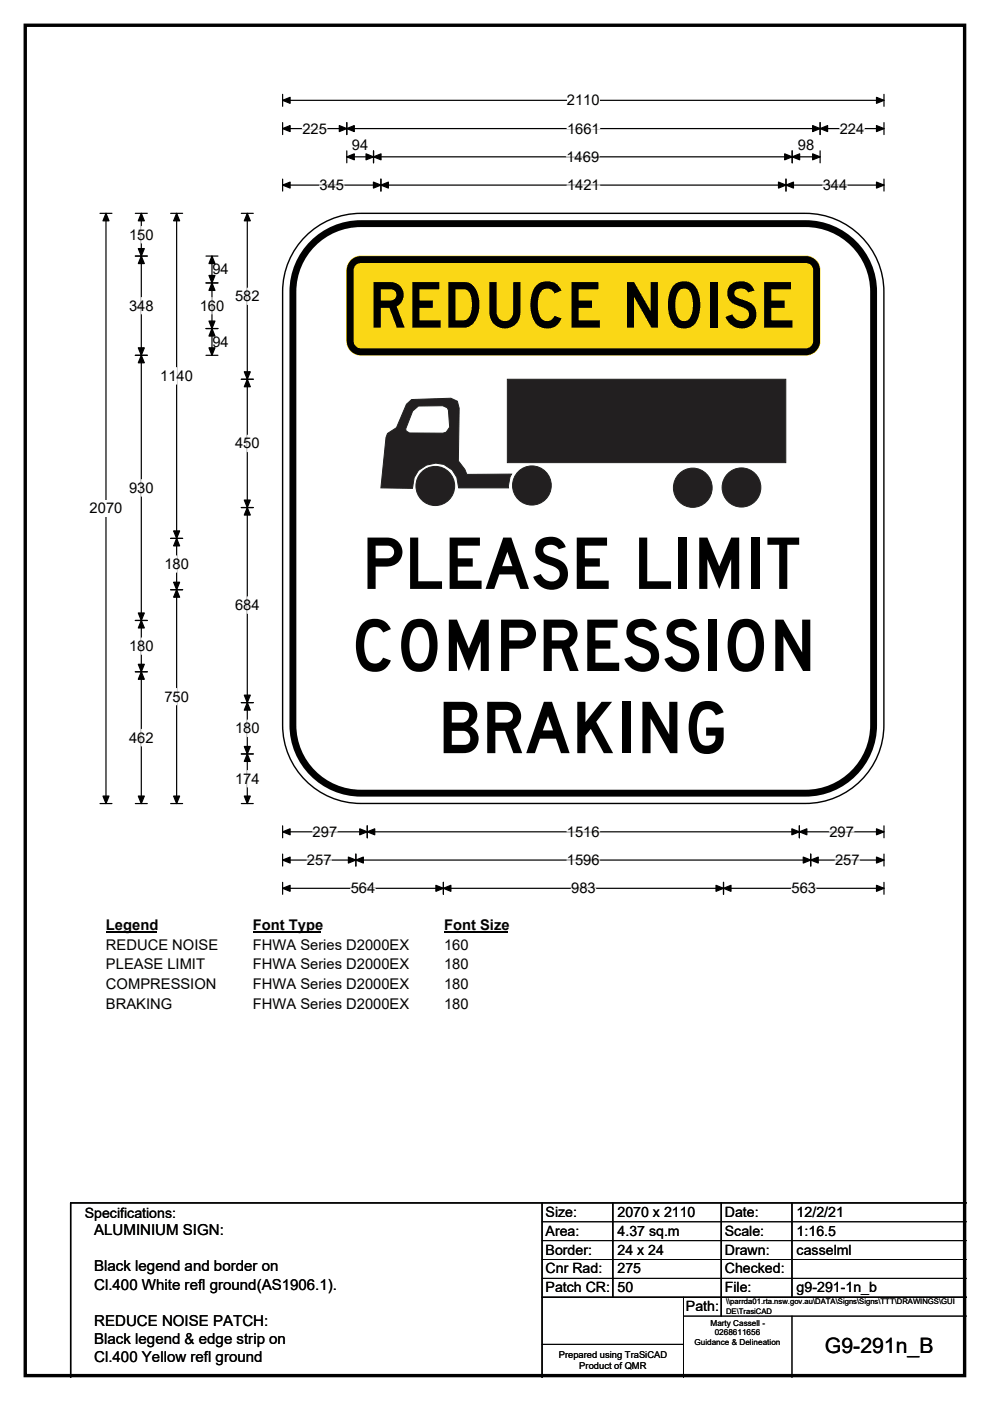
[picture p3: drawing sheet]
<svg xmlns="http://www.w3.org/2000/svg" width="210mm" height="297mm" viewBox="0 0 210 297" stroke-linecap="round" stroke-linejoin="round" font-family="sans-serif">
<path d="M5.4 5.4h199.2v286.3h-199.2z" fill="none" stroke="#000" stroke-width=".72"/>
<path d="M59.9 21.3h127.6M59.9 20v2.5M187.5 20v2.5" fill="none" stroke="#000" stroke-width=".25"/>
<path d="M59.9 21.3l1.6-.7v1.3zM185.9 20.6l1.6 .7-1.6 .6z" fill="#000" stroke="#000" stroke-width=".25"/>
<path d="M120.2 19.5h7v3.5h-7z" fill="#fff"/>
<g fill="none" stroke="#000" stroke-width=".25">
<path d="M59.9 27.3h127.6M59.9 26v2.5M59.9 38v2.5M59.9 39.2h127.6M73.6 26v2.5M73.6 32v2.5M73.6 33.3h100.3M79.2 32v2.5M80.8 38v2.5M166.7 38v2.5M168 32v2.5M173.9 26v2.5"/>
<path d="M173.9 32v2.5M187.5 26v2.5M187.5 38v2.5M21.2 45.2h2.5M22.5 45.2v125.2M21.2 170.4h2.5M59.9 175.1v2.5M59.9 176.4h127.6M77.9 175.1v2.5M169.5 175.1v2.5M187.5 175.1v2.5M59.9 181.1v2.5"/>
<path d="M59.9 187.1v2.5M59.9 182.4h127.6M59.9 188.3h127.6M75.5 181.1v2.5M94 187.1v2.5M153.5 187.1v2.5M172 181.1v2.5M187.5 181.1v2.5M187.5 187.1v2.5"/>
</g>
<g fill="#000" stroke="#000" stroke-width=".25">
<path d="M59.9 27.3l1.6-.7v1.3zM59.9 39.2l1.6-.6v1.3zM73.6 27.3l1.5-.7v1.3zM72 26.6l1.6 .7-1.6 .6zM73.6 33.3l1.5-.7v1.3zM79.2 33.3l1.6-.7v1.3zM77.6 32.6l1.6 .7-1.6 .6zM80.8 39.2l1.6-.6v1.3zM79.2 38.6l1.6 .6-1.6 .7zM165.1 38.6l1.6 .6-1.6 .7zM166.7 39.2l1.6-.6v1.3zM166.4 32.6l1.6 .7-1.6 .6z"/>
<path d="M168 33.3l1.6-.7v1.3zM172.4 26.6l1.5 .7-1.5 .6zM173.9 27.3l1.6-.7v1.3zM172.4 32.6l1.5 .7-1.5 .6zM185.9 26.6l1.6 .7-1.6 .6zM185.9 38.6l1.6 .6-1.6 .7zM22.5 45.2l.6 1.6h-1.3zM21.8 168.8h1.3l-.6 1.6zM59.9 176.4l1.6-.7v1.3zM77.9 176.4l1.6-.7v1.3zM76.3 175.7l1.6 .7-1.6 .6zM168 175.7l1.5 .7-1.5 .6z"/>
<path d="M169.5 176.4l1.6-.7v1.3zM185.9 175.7l1.6 .7-1.6 .6zM59.9 182.4l1.6-.7v1.3zM59.9 188.3l1.6-.6v1.3zM75.5 182.4l1.6-.7v1.3zM73.9 181.7l1.6 .7-1.6 .6zM94 188.3l1.6-.6v1.3zM92.5 187.7l1.5 .6-1.5 .7zM151.9 187.7l1.6 .6-1.6 .7zM153.5 188.3l1.5-.6v1.3zM170.4 181.7l1.6 .7-1.6 .6zM172 182.4l1.5-.7v1.3z"/>
<path d="M185.9 181.7l1.6 .7-1.6 .6zM185.9 187.7l1.6 .6-1.6 .7z"/>
</g>
<g fill="none" stroke="#fff" stroke-width=".25">
<path d="M64.1 27.3h5.2M67.8 39.2h5.2M120.1 33.3h7M120.3 27.3h6.9M120.3 39.2h6.9M174.5 39.2h5.2M178.1 27.3h5.2M66.3 176.4h5.2M120.2 176.4h7M175.9 176.4h5.2M65.1 182.4h5.2M74.4 188.3h5.2"/>
<path d="M120.2 182.4h7M121.2 188.3h5.2M167.9 188.3h5.2M177.1 182.4h5.2"/>
</g>
<path d="M19 106.1h7v3.5h-7z" fill="#fff"/>
<g fill="none" stroke="#000" stroke-width=".25">
<path d="M28.7 54.3h2.5M28.7 45.2h2.5M30 45.2v125.2M36.2 45.2h2.5M37.5 45.2v125.2M43.7 54.3h2.5M43.7 60h2.5M45 54.3v21M51.2 45.2h2.5M52.5 45.2v125.2M28.7 75.3h2.5M43.7 75.3h2.5"/>
<path d="M43.7 69.7h2.5M51.2 80.4h2.5M36.2 114.2h2.5M51.2 107.6h2.5M28.7 131.6h2.5M36.2 125h2.5M28.7 142.4h2.5M51.2 149h2.5M51.2 159.9h2.5M28.7 170.4h2.5M36.2 170.4h2.5M51.2 170.4h2.5"/>
</g>
<g fill="#000" stroke="#000" stroke-width=".25">
<path d="M30 54.3l.6 1.6h-1.3zM30 45.2l.6 1.6h-1.3zM29.3 52.7h1.3l-.6 1.6zM37.5 45.2l.6 1.6h-1.3zM45 60l.6 1.6h-1.3zM45 54.3l.6 1.6h-1.3zM44.3 58.4h1.3l-.6 1.6zM52.5 45.2l.6 1.6h-1.3zM29.3 73.7h1.3l-.6 1.6zM30 75.3l.6 1.6h-1.3zM44.3 68.1h1.3l-.6 1.6zM45 69.7l.6 1.5h-1.3z"/>
<path d="M44.3 73.7h1.3l-.6 1.6zM52.5 80.4l.6 1.6h-1.3zM51.8 78.8h1.3l-.6 1.6zM37.5 114.2l.6 1.5h-1.3zM36.8 112.6h1.3l-.6 1.6zM51.8 106h1.3l-.6 1.6zM52.5 107.6l.6 1.6h-1.3zM29.3 130h1.3l-.6 1.6zM30 131.6l.6 1.5h-1.3zM36.8 123.4h1.3l-.6 1.6zM37.5 125l.6 1.6h-1.3zM29.3 140.8h1.3l-.6 1.6z"/>
<path d="M30 142.4l.6 1.6h-1.3zM51.8 147.4h1.3l-.6 1.6zM52.5 149l.6 1.6h-1.3zM51.8 158.3h1.3l-.6 1.6zM52.5 159.9l.6 1.5h-1.3zM29.3 168.8h1.3l-.6 1.6zM36.8 168.8h1.3l-.6 1.6zM51.8 168.8h1.3l-.6 1.6z"/>
</g>
<g fill="none" stroke="#fff" stroke-width=".25">
<path d="M30 48v3.5M30 63.1v3.4M37.5 77.9v3.5M45 63.1v3.5M52.5 61.1v3.5M52.5 92.3v3.5M30 101.7v3.5M37.5 117.9v3.4M30 135.3v3.4M52.5 126.5v3.5M30 154.6v3.6M37.5 146v3.4"/>
<path d="M52.5 152.7v3.5M52.5 163.4v3.5"/>
</g>
<path d="M22.5 194.3h10.7v3.5h-10.7z" fill="#fff"/>
<path d="M22.5 197.6h10.7" fill="none" stroke="#000" stroke-width=".32"/>
<path d="M53.6 194.3h14.5v3.5h-14.5z" fill="#fff"/>
<path d="M53.6 197.6h14.5" fill="none" stroke="#000" stroke-width=".32"/>
<path d="M94.2 194.3h13.5v3.5h-13.5z" fill="#fff"/>
<path d="M94.2 197.6h13.5" fill="none" stroke="#000" stroke-width=".32"/>
<g fill="#fff">
<path d="M22.5 198.5h23.6v3.5h-23.6z"/>
<path d="M53.6 198.5h33.1v3.5h-33.1z"/>
<path d="M94.2 198.5h5.2v3.5h-5.2z"/>
<path d="M22.5 202.7h20.9v3.5h-20.9z"/>
<path d="M53.6 202.7h33.1v3.5h-33.1z"/>
<path d="M94.2 202.7h5.2v3.5h-5.2z"/>
<path d="M22.5 206.9h23.3v3.5h-23.3z"/>
<path d="M53.6 206.9h33.1v3.5h-33.1z"/>
<path d="M94.2 206.9h5.2v3.5h-5.2z"/>
<path d="M22.5 211.1h14v3.5h-14z"/>
<path d="M53.6 211.1h33.1v3.5h-33.1z"/>
<path d="M94.2 211.1h5.2v3.5h-5.2z"/>
</g>
<path d="M64.3 50.6a16.6 16.6 0 0 1 12.3-5.4h94.2a16.6 16.6 0 0 1 16.7 16.6v91.9a16.6 16.6 0 0 1-16.7 16.6h-94.2a16.6 16.6 0 0 1-16.7-16.6v-91.9a16.6 16.6 0 0 1 4.4-11.2z" fill-rule="evenodd" fill="#fff" stroke="#fff" stroke-width=".21"/>
<path d="M66.3 51.6a14.4 14.4 0 0 1 10.3-4.2h94.2a14.4 14.4 0 0 1 14.5 14.4v91.9a14.5 14.5 0 0 1-14.5 14.5h-94.2a14.4 14.4 0 0 1-14.5-14.5v-91.9a14.4 14.4 0 0 1 4.2-10.2zM74.9 55.7l1-.6 .7-.1h94.3a2.29 2.29 0 0 1 2.3 2.3v15a2.31 2.31 0 0 1-2.3 2.3h-94.3a2.29 2.29 0 0 1-2.3-2.3v-15l.1-.6z" fill="none" stroke="#000" stroke-width="1.5"/>
<path d="M64.3 50.6a16.6 16.6 0 0 1 12.3-5.4h94.2a16.6 16.6 0 0 1 16.7 16.6v91.9a16.6 16.6 0 0 1-16.7 16.6h-94.2a16.6 16.6 0 0 1-16.7-16.6v-91.9a16.6 16.6 0 0 1 4.4-11.2zM115 255v37M130 255v20M153 255v24M168 255v20M205 255h-190v37M115 275h90" fill="none" stroke="#000" stroke-width=".3"/>
<g fill="#221f20" stroke="#221f20" stroke-width=".21">
<path d="M86.2 85.7l1.1-1 8.3-.3 1.4 .7 .4 1.5-.2 11.1 1.4 1.8 .4 1.1 9.5-.1-.3 .6-.3 2.3h-10.6a4.9 4.9 0 0 0-5-5.2 4.9 4.9 0 0 0-4.8 5.3l-6.7-.1 1.1-10.6 .3-.9 1.9-1.2zM87.5 87.1l1.3-1 5.1-.1 .9 .4 .3 .5 .3 3.7-.8 1-.7 .2h-7.1l-.7-.4-.1-.4z" fill-rule="evenodd"/>
<path d="M107.6 80.4h59.1v17.7h-59.1z" fill-rule="evenodd"/>
<circle cx="92.3" cy="103.1" r="4.1"/>
<circle cx="112.8" cy="103" r="4.1"/>
<circle cx="146.9" cy="103.4" r="4.1"/>
<circle cx="157.3" cy="103.4" r="4.1"/>
</g>
<path d="M74.2 55.4a3 3 0 0 1 2.4-1.1h94.3a3 3 0 0 1 3 3v15a3 3 0 0 1-3 3h-94.3a3 3 0 0 1-3-3v-15v-.7z" fill-rule="evenodd" fill="#fad716" stroke="#fad716" stroke-width=".21"/>
<path d="M115 259h90M115 263h90M115 267h90M115 271h90M145 279h60M145 275v17M168 279v13M115 285h30" fill="none" stroke="#000" stroke-width=".21"/>
<g font-size="15.1">
<text x="76.6" y="124.9">PLEASE LIMIT</text>
<text x="74.4" y="142.3">COMPRESSION</text>
<text x="92.8" y="159.7">BRAKING</text>
</g>
<text font-size="13.4" x="78.1" y="69.5">REDUCE NOISE</text>
<text font-size="4.5" x="175" y="286.9">G9-291n_B</text>
<g font-size="3.2">
<text x="20" y="261.9">ALUMINIUM SIGN:</text>
<text x="20" y="269.6">Black legend and border on</text>
<text x="20" y="273.4">Cl.400 White refl ground(AS1906.1).</text>
<text x="20" y="281.1">REDUCE NOISE PATCH:</text>
<text x="20" y="284.9">Black legend &amp; edge strip on</text>
<text x="20" y="288.7">Cl.400 Yellow refl ground</text>
</g>
<g font-size="3.1">
<text x="120.2" y="22.3">2110</text>
<text x="64.1" y="28.3">225</text>
<text x="120.3" y="28.3">1661</text>
<text x="178.1" y="28.3">224</text>
<text x="74.7" y="31.9">94</text>
<text x="120.1" y="34.3">1469</text>
<text x="169.2" y="31.9">98</text>
<text x="67.8" y="40.3">345</text>
<text x="120.3" y="40.3">1421</text>
<text x="174.5" y="40.3">344</text>
<text x="27.4" y="50.8">150</text>
<text x="45.1" y="58.2">94</text>
<text x="27.4" y="65.9">348</text>
<text x="42.4" y="65.9">160</text>
<text x="49.8" y="63.9">582</text>
<text x="45.1" y="73.5">94</text>
<text x="34" y="80.7">1140</text>
<text x="49.8" y="95.1">450</text>
<text x="27.4" y="104.5">930</text>
<text x="19" y="108.9">2070</text>
<text x="34.9" y="120.6">180</text>
<text x="49.8" y="129.3">684</text>
<text x="27.4" y="138">180</text>
<text x="34.9" y="148.8">750</text>
<text x="49.8" y="155.4">180</text>
<text x="27.4" y="157.4">462</text>
<text x="49.8" y="166.2">174</text>
<text x="66.3" y="177.4">297</text>
<text x="120.2" y="177.4">1516</text>
<text x="175.9" y="177.4">297</text>
<text x="65.1" y="183.4">257</text>
<text x="120.2" y="183.4">1596</text>
<text x="177.1" y="183.4">257</text>
<text x="74.4" y="189.4">564</text>
<text x="121.2" y="189.4">983</text>
<text x="167.9" y="189.4">563</text>
<text x="22.5" y="197.1">Legend</text>
<text x="53.6" y="197.1">Font Type</text>
<text x="94.2" y="197.1">Font Size</text>
<text x="22.5" y="201.3">REDUCE NOISE</text>
<text x="53.6" y="201.3">FHWA Series D2000EX</text>
<text x="94.2" y="201.3">160</text>
<text x="22.5" y="205.5">PLEASE LIMIT</text>
<text x="22.5" y="209.7">COMPRESSION</text>
<text x="53.6" y="205.5">FHWA Series D2000EX</text>
<text x="53.6" y="209.7">FHWA Series D2000EX</text>
<text x="94.2" y="205.5">180</text>
<text x="94.2" y="209.7">180</text>
<text x="22.5" y="213.9">BRAKING</text>
<text x="53.6" y="213.9">FHWA Series D2000EX</text>
<text x="94.2" y="213.9">180</text>
</g>
<g font-size="3">
<text x="115.7" y="258">Size:</text>
<text x="131" y="258">2070 x 2110</text>
<text x="153.7" y="258">Date:</text>
<text x="169" y="258">12/2/21</text>
<text x="18" y="258.2">Specifications:</text>
<text x="115.7" y="262">Area:</text>
<text x="131" y="262">4.37 sq.m</text>
<text x="153.7" y="262">Scale:</text>
<text x="169" y="262">1:16.5</text>
<text x="115.7" y="266">Border:</text>
<text x="115.7" y="270">Cnr Rad:</text>
<text x="131" y="266">24 x 24</text>
<text x="131" y="270">275</text>
<text x="153.7" y="266">Drawn:</text>
<text x="153.7" y="270">Checked:</text>
<text x="169" y="266">casselml</text>
<text x="115.7" y="274">Patch CR:</text>
<text x="131" y="274">50</text>
<text x="153.7" y="274">File:</text>
<text x="169" y="274">g9-291-1n_b</text>
<text x="145.5" y="278">Path:</text>
</g>
<g font-size="2">
<text x="118.5" y="287.8">Prepared using TraSiCAD</text>
<text x="122.9" y="290.2">Product of QMR</text>
</g>
<g font-size="1.7">
<text x="150.7" y="281.1">Marty Cassell -</text>
<text x="147.3" y="285.2">Guidance &amp; Delineation</text>
<text x="151.6" y="283.1">0268611656</text>
</g>
<g font-size="1.6">
<text x="154" y="276.6">\\parrda01.rta.nsw.gov.au\DATA\Signs\Signs\TTT\DRAWINGS\GUI</text>
<text x="154" y="278.5">DE\TrasiCAD</text>
</g>
</svg>
